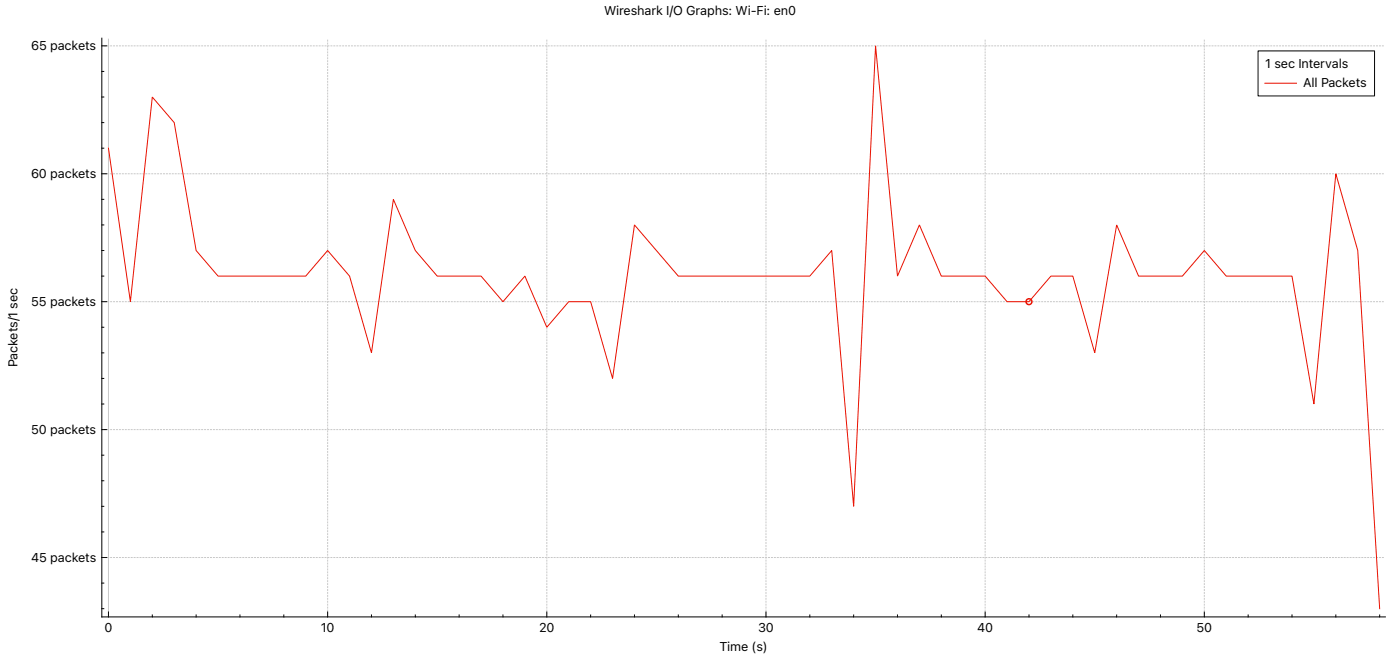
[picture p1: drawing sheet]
<svg xmlns="http://www.w3.org/2000/svg" width="504mm" height="238mm" viewBox="0 0 504 238" stroke-linecap="round" stroke-linejoin="round" font-family="sans-serif">
<path d="M39.1 14.1v208.1" fill="none" stroke="#c8c8c8" stroke-width=".36"/>
<path d="M36.7 16.5h462.1M36.7 62.6h462.1M36.7 108.7h462.1M36.7 154.8h462.1M36.7 200.8h462.1M118.1 222.2v-208.1M197 222.2v-208.1M276 222.2v-208.1M355 222.2v-208.1M434 222.2v-208.1" fill="none" stroke="#c8c8c8" stroke-width=".36" stroke-dasharray=".4 .7"/>
<circle cx="370.8" cy="108.7" r="1.06" fill="none" stroke="#e91100" stroke-width=".53"/>
<path d="M39.1 53.4l7.9 55.3 7.9-73.7 7.9 9.2 7.9 46.1 7.9 9.2h31.6l7.9-9.2 7.9 9.2 7.9 27.6 7.9-55.3 7.9 18.5 7.8 9.2h15.8l7.9 9.2 7.9-9.2 7.9 18.4 7.9-9.2h7.9l7.9 27.6 7.9-55.3 15.8 18.5h47.4l7.9-9.2 7.9 92.1 7.9-165.9 7.9 83 7.9-18.5 7.9 18.5h15.8l7.9 9.2h7.9l7.9-9.2h7.9l7.9 27.6 7.9-46.1 7.9 18.5h15.8l7.9-9.2 7.9 9.2h23.7l7.9 46.1 7.8-83 7.9 27.7 7.9 129" fill="none" stroke="#e91100" stroke-width=".36"/>
<g fill="none" stroke="#000" stroke-width=".36">
<path d="M36.7 13.8v208.4h462.5M36.7 16.5h1.8M36.7 35h.7M36.7 25.7h.7M36.7 53.4h.7M36.7 44.2h.7M36.7 62.6h1.8M36.7 71.8h.7M36.7 99.5h.7M36.7 90.3h.7M36.7 81h.7M36.7 108.7h1.8"/>
<path d="M36.7 117.9h.7M36.7 136.3h.7M36.7 127.1h.7M36.7 154.8h1.8M36.7 145.6h.7M36.7 173.2h.7M36.7 164h.7M36.7 191.6h.7M36.7 182.4h.7M36.7 200.8h1.8M36.7 219.3h.7M36.7 210.1h.7"/>
<path d="M39.1 220.5v1.7M54.9 221.5v.7M70.7 221.5v.7M86.5 221.5v.7M102.3 221.5v.7M118.1 220.5v1.7M133.9 221.5v.7M149.7 221.5v.7M165.4 221.5v.7M181.2 221.5v.7M197 220.5v1.7M212.8 221.5v.7"/>
<path d="M228.6 221.5v.7M244.4 221.5v.7M260.2 221.5v.7M276 220.5v1.7M291.8 221.5v.7M307.6 221.5v.7M323.4 221.5v.7M339.2 221.5v.7M355 220.5v1.7M370.8 221.5v.7M386.6 221.5v.7M402.4 221.5v.7"/>
<path d="M418.2 221.5v.7M434 220.5v1.7M449.8 221.5v.7M465.6 221.5v.7M481.3 221.5v.7M497.1 221.5v.7"/>
</g>
<path d="M453.3 18.3h42v16.3h-42z" fill="#fff" stroke="#000" stroke-width=".36"/>
<path d="M455.8 30h11.3" fill="none" stroke="#e91100" stroke-width=".36"/>
<g font-size="4.6">
<text x="217.7" y="5.3">Wireshark I/O Graphs: Wi-Fi: en0</text>
<text x="11.2" y="18.1">65 packets</text>
<text x="455.9" y="24.5">1 sec Intervals</text>
<text x="469.5" y="31.2">All Packets</text>
<text x="11.2" y="64.2">60 packets</text>
<text x="11.3" y="110.3">55 packets</text>
<text x="6.3" y="132.3" transform="rotate(-90 6.3 132.3)">Packets/1 sec</text>
<text x="11.2" y="156.4">50 packets</text>
<text x="11.2" y="202.5">45 packets</text>
<text x="37.7" y="227.7">0</text>
<text x="115.6" y="227.7">10</text>
<text x="194.3" y="227.7">20</text>
<text x="273.2" y="227.7">30</text>
<text x="352.1" y="227.7">40</text>
<text x="431.2" y="227.7">50</text>
<text x="259.3" y="234.6">Time (s)</text>
</g>
</svg>
